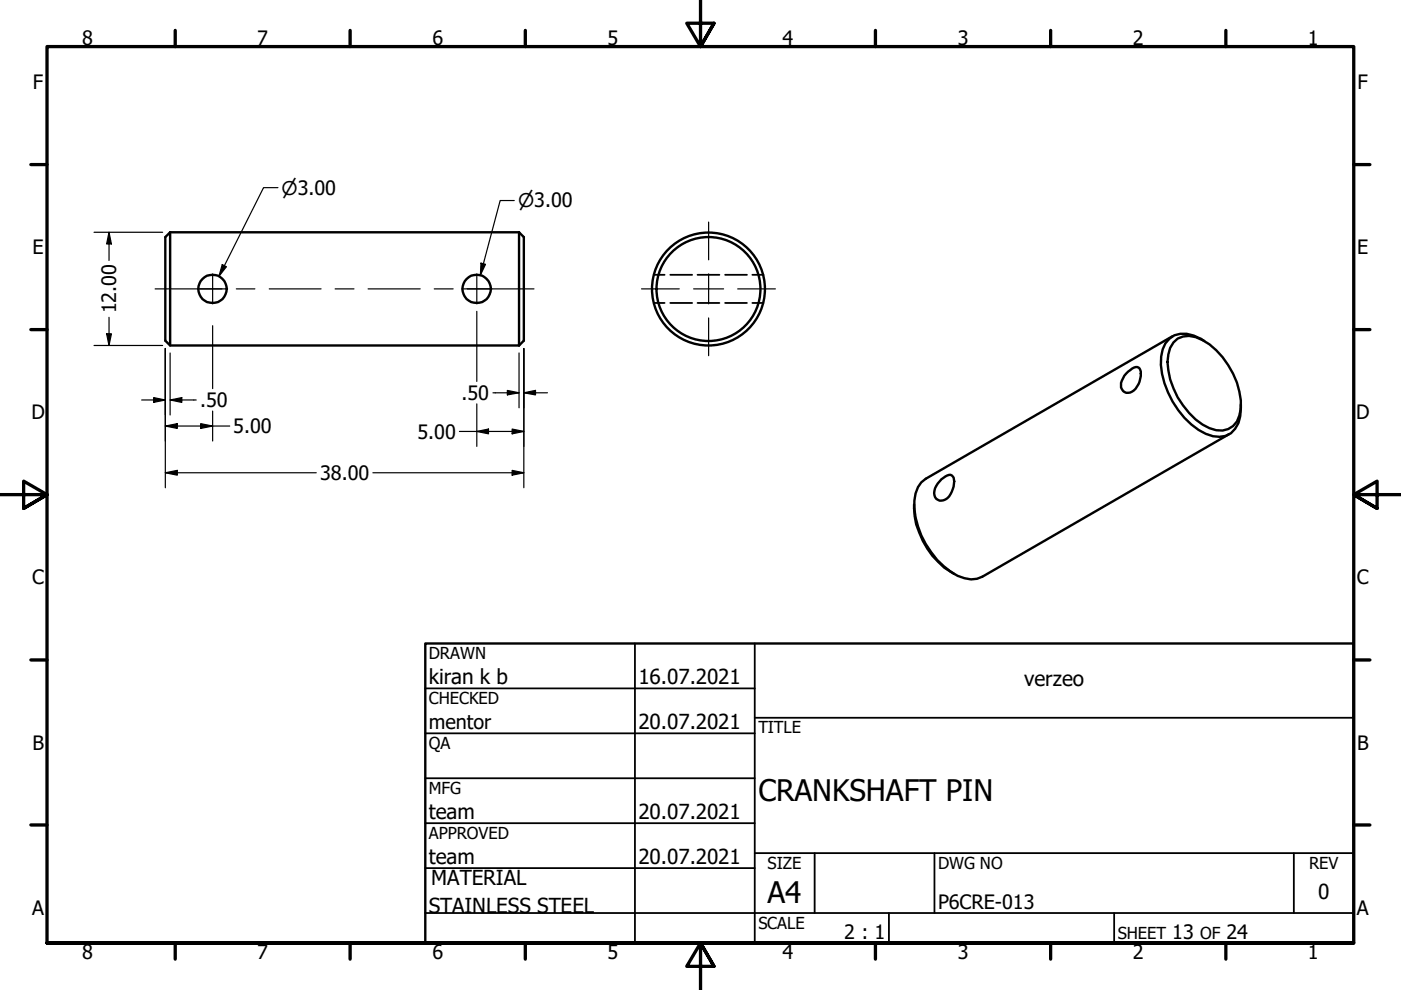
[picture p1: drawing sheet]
<svg xmlns="http://www.w3.org/2000/svg" width="297mm" height="210mm" viewBox="0 0 297 210" stroke-linecap="round" stroke-linejoin="round" font-family="sans-serif">
<!-- layer: Visible (ANSI) -->
<g fill="none" stroke="#000" stroke-width=".51">
<path d="M36.1 49.2l-1 1.1v21.9l1 1.1h73.9M36.1 49.2v24.1M36.1 49.2h73.9M110 49.2v24.1M110 49.2l1.1 1.1v21.9l-1.1 1.1M238.8 79.2l.8-.7a1.21 1.21 0 0 1 2.1-.1 4.4 4.4 0 0 1-2.1 4.8 1.58 1.58 0 0 1-1.6-.4 1.58 1.58 0 0 1-.3-1.6l.7-1.5zM248.6 71.3l-52.3 30.2a5.6 5.6 0 0 0-2.4 4.6 18.2 18.2 0 0 0 9.1 16 5.6 5.6 0 0 0 5.3 .2l52.3-30.3M248.8 72.6a4.2 4.2 0 0 1 4.7-1.1 14.9 14.9 0 0 1 7.9 7.7 15.4 15.4 0 0 1 1.7 7.4 4.7 4.7 0 0 1-2.7 4.4 5.9 5.9 0 0 1-5.4-1 17.2 17.2 0 0 1-7.5-13.3l.2-1.5 .4-1.4zM255.3 72.3a7.3 7.3 0 0 0-6.3-1.2 5.2 5.2 0 0 0-2.8 4.5 17.8 17.8 0 0 0 4.9 13 12.4 12.4 0 0 0 6.1 3.9 4.6 4.6 0 0 0 5.8-4.3l.1-2.4M193.8 107a17 17 0 0 0 8.5 14.7M199.6 101.6l.9-.6a1.1 1.1 0 0 1 1.3-.2 1.1 1.1 0 0 1 .5 1.3 4.9 4.9 0 0 1-1.8 3.8 1.57 1.57 0 0 1-1.9-.1 1.57 1.57 0 0 1-.5-1.8l.4-1z"/>
<circle cx="45.1" cy="61.3" r="3"/>
<circle cx="101.1" cy="61.3" r="3"/>
<circle cx="150.2" cy="61.3" r="11"/>
<circle cx="150.2" cy="61.3" r="12"/>
</g>
<!-- layer: Hidden (ANSI) -->
<path d="M138.6 58.3h2.3M142.1 58.3h4.6M147.9 58.3h4.6M153.7 58.3h4.7M159.5 58.3h2.4M138.6 64.2h2.3M142.1 64.2h4.6M147.9 64.2h4.6M153.7 64.2h4.7M159.5 64.2h2.4" fill="none" stroke="#000" stroke-width=".38"/>
<!-- layer: Border (ANSI) -->
<g fill="none" stroke="#000" stroke-width=".7">
<path d="M148.5 -.1v10l-2.9-5h5.8l-2.9 5 2.9-5M37.1 6.4v3.5M74.2 6.4v3.5M111.4 6.4v3.5M185.6 6.4v3.5M222.8 6.4v3.5M259.9 6.4v3.5M6.5 34.9h3.5M287 34.9h3.4M6.5 69.9h3.5M287 69.9h3.4M0 104.9h10l-5-2.9v5.8l5-2.9-5 2.9"/>
<path d="M297 104.9h-10l5-2.9v5.8l-5-2.9 5 2.9M6.5 139.9h3.5M287 139.9h3.4M6.5 174.9h3.5M287 174.9h3.4M10 199.9v-190h277v190h-277h277M37.1 199.9v3.5M74.2 199.9v3.5M111.4 199.9v3.5M185.6 199.9v3.5M222.8 199.9v3.5M259.9 199.9v3.5"/>
<path d="M151.4 204.9l-2.9-5 2.9 5h-5.8l2.9-5v10"/>
</g>
<!-- layer: Title (ANSI) -->
<g fill="none" stroke="#000" stroke-width=".38">
<path d="M134.6 136.4v63.5M160 136.4v63.5M90.2 146h69.8M90.2 155.5h69.8M160 152.2h127M90.2 165h69.8M90.2 174.5h69.8M90.2 193.6h196.8M90.2 184.1h69.8M160 180.9h127M172.7 180.9v12.7M188.5 193.6v6.3"/>
<path d="M198.1 180.9v12.7M236.2 193.6v6.3M274.3 180.9v12.7"/>
</g>
<path d="M90.2 136.4h196.8v63.5h-196.8z" fill="none" stroke="#000" stroke-width=".51"/>
<!-- layer: Centerline (ANSI) -->
<path d="M32.9 61.2h14.2M50.1 61.2h3.9M57.1 61.2h11M71.1 61.2h4M78 61.2h11.1M92.1 61.2h4M99.1 61.2h14.1" fill="none" stroke="#000" stroke-width=".25"/>
<!-- layer: Center Mark (ANSI) -->
<path d="M45.1 58.1v6.3M101.1 58.1v6.3M150.2 47.1v8M150.2 58.1v6.3M41.9 61.2h6.4M97.9 61.2h6.4M136 61.2h8M147.1 61.2h6.3M150.2 67.4v8M156.4 61.2h8" fill="none" stroke="#000" stroke-width=".25"/>
<!-- layer: Dimension (ANSI) -->
<g fill="none" stroke="#000" stroke-width=".25">
<path d="M58.9 39.8h-3l-9.5 18.8M19.9 49.2h14.6M23.1 49.2l.5 2.5h-1zM23.1 49.2v6M47.1 56.1l.9 .5-1.6 2zM102 55.8l.9 .2-1 2.3zM109 42.5h-3l-4.1 15.8M19.9 73.3h14.6M22.6 70.8h1l-.5 2.5zM23.1 67.3v6M35.1 73.9v29.5M36.1 74.8v13.2"/>
<path d="M45.1 69.1v13.3M101.1 66v14.9M110 74.8v11.7M111.1 73.9v29.5M30 84.8h5.1M32.6 84.3l2.5 .5-2.5 .5zM35.1 90.3l2.5-.5v1zM35.1 90.3h13.6M36.1 84.8l2.4-.5v1zM36.1 84.8h5.5M42.5 89.8l2.6 .5-2.6 .5zM45.1 87.2v6.3"/>
<path d="M97.4 91.5h13.7M101.1 91.5l2.5-.5v1zM101.1 85.6v9.1M104.5 83.3h5.5M107.6 82.8l2.4 .5-2.4 .4zM108.6 99.7l2.5 .5-2.5 .5zM108.6 91l2.5 .5-2.5 .5zM111.1 83.3l2.4-.5v.9zM111.1 83.3h5M35.1 100.2l2.5-.5v1zM35.1 100.2h32M79.1 100.2h32"/>
</g>
<g fill="#000">
<path d="M23.1 49.2l.5 2.5h-1z" fill-rule="evenodd"/>
<path d="M47.1 56.1l.9 .5-1.6 2z" fill-rule="evenodd"/>
<path d="M102 55.8l.9 .2-1 2.3z" fill-rule="evenodd"/>
<path d="M22.6 70.8h1l-.5 2.5z" fill-rule="evenodd"/>
<path d="M32.6 84.3l2.5 .5-2.5 .5z" fill-rule="evenodd"/>
<path d="M35.1 90.3l2.5-.5v1z" fill-rule="evenodd"/>
<path d="M35.1 100.2l2.5-.5v1z" fill-rule="evenodd"/>
<path d="M36.1 84.8l2.4-.5v1z" fill-rule="evenodd"/>
<path d="M42.5 89.8l2.6 .5-2.6 .5z" fill-rule="evenodd"/>
<path d="M101.1 91.5l2.5-.5v1z" fill-rule="evenodd"/>
<path d="M107.6 82.8l2.4 .5-2.4 .4z" fill-rule="evenodd"/>
<path d="M108.6 91l2.5 .5-2.5 .5z" fill-rule="evenodd"/>
<path d="M111.1 83.3l2.4-.5v.9z" fill-rule="evenodd"/>
<path d="M108.6 99.7l2.5 .5-2.5 .5z" fill-rule="evenodd"/>
</g>
<g font-size="6.3">
<text x="160.8" y="169.8">CRANKSHAFT PIN</text>
<text x="162.8" y="191.4">A4</text>
</g>
<g font-size="4.4">
<text x="90.9" y="145.1">kiran k b</text>
<text x="135.4" y="145.1">16.07.2021</text>
<text x="217.2" y="145.5">verzeo</text>
<text x="135.4" y="154.6">20.07.2021</text>
<text x="90.9" y="173.6">team</text>
<text x="135.4" y="173.6">20.07.2021</text>
<text x="90.9" y="183.2">team</text>
<text x="135.4" y="183.2">20.07.2021</text>
<text x="91.4" y="187.6">MATERIAL</text>
<text x="279.5" y="190.7">0</text>
<text x="90.9" y="193.5">STAINLESS STEEL</text>
</g>
<g font-size="4.2">
<text x="17.4" y="9.5">8</text>
<text x="54.5" y="9.5">7</text>
<text x="91.7" y="9.5">6</text>
<text x="128.8" y="9.5">5</text>
<text x="165.9" y="9.5">4</text>
<text x="203.1" y="9.5">3</text>
<text x="240.2" y="9.5">2</text>
<text x="277.3" y="9.5">1</text>
<text x="7" y="19">F</text>
<text x="287.8" y="19">F</text>
<text x="6.9" y="53.9">E</text>
<text x="287.7" y="53.9">E</text>
<text x="24.6" y="66.5" transform="rotate(-90 24.6 66.5)">12.00</text>
<text x="6.7" y="88.9">D</text>
<text x="42.4" y="86.3">.50</text>
<text x="97.9" y="84.8">.50</text>
<text x="287.5" y="88.9">D</text>
<text x="49.5" y="91.9">5.00</text>
<text x="88.5" y="93">5.00</text>
<text x="67.9" y="101.8">38.00</text>
<text x="6.8" y="123.9">C</text>
<text x="287.7" y="123.9">C</text>
<text x="90.9" y="154.7">mentor</text>
<text x="6.9" y="158.9">B</text>
<text x="287.7" y="158.9">B</text>
<text x="6.8" y="193.9">A</text>
<text x="198.9" y="192.8">P6CRE-013</text>
<text x="287.7" y="193.9">A</text>
<text x="17.4" y="203.4">8</text>
<text x="54.5" y="203.4">7</text>
<text x="91.7" y="203.4">6</text>
<text x="128.8" y="203.4">5</text>
<text x="165.9" y="203.4">4</text>
<text x="179" y="199.2">2 : 1</text>
<text x="203.1" y="203.4">3</text>
<text x="240.2" y="203.4">2</text>
<text x="248.5" y="199.1">13</text>
<text x="260" y="199.1">24</text>
<text x="277.3" y="203.4">1</text>
</g>
<g font-size="4">
<text x="59.7" y="41.2">⌀3.00</text>
<text x="109.9" y="44">⌀3.00</text>
</g>
<g font-size="3.5">
<text x="90.9" y="139.7">DRAWN</text>
<text x="90.9" y="149.3">CHECKED</text>
<text x="160.8" y="155.5">TITLE</text>
<text x="90.9" y="158.8">QA</text>
<text x="90.9" y="168.3">MFG</text>
<text x="90.9" y="177.8">APPROVED</text>
<text x="162.8" y="184.2">SIZE</text>
<text x="198.9" y="184.2">DWG NO</text>
<text x="277.6" y="184.2">REV</text>
<text x="160.8" y="196.9">SCALE</text>
<text x="237" y="199.1">SHEET</text>
<text x="254.4" y="199.1">OF</text>
</g>
</svg>
